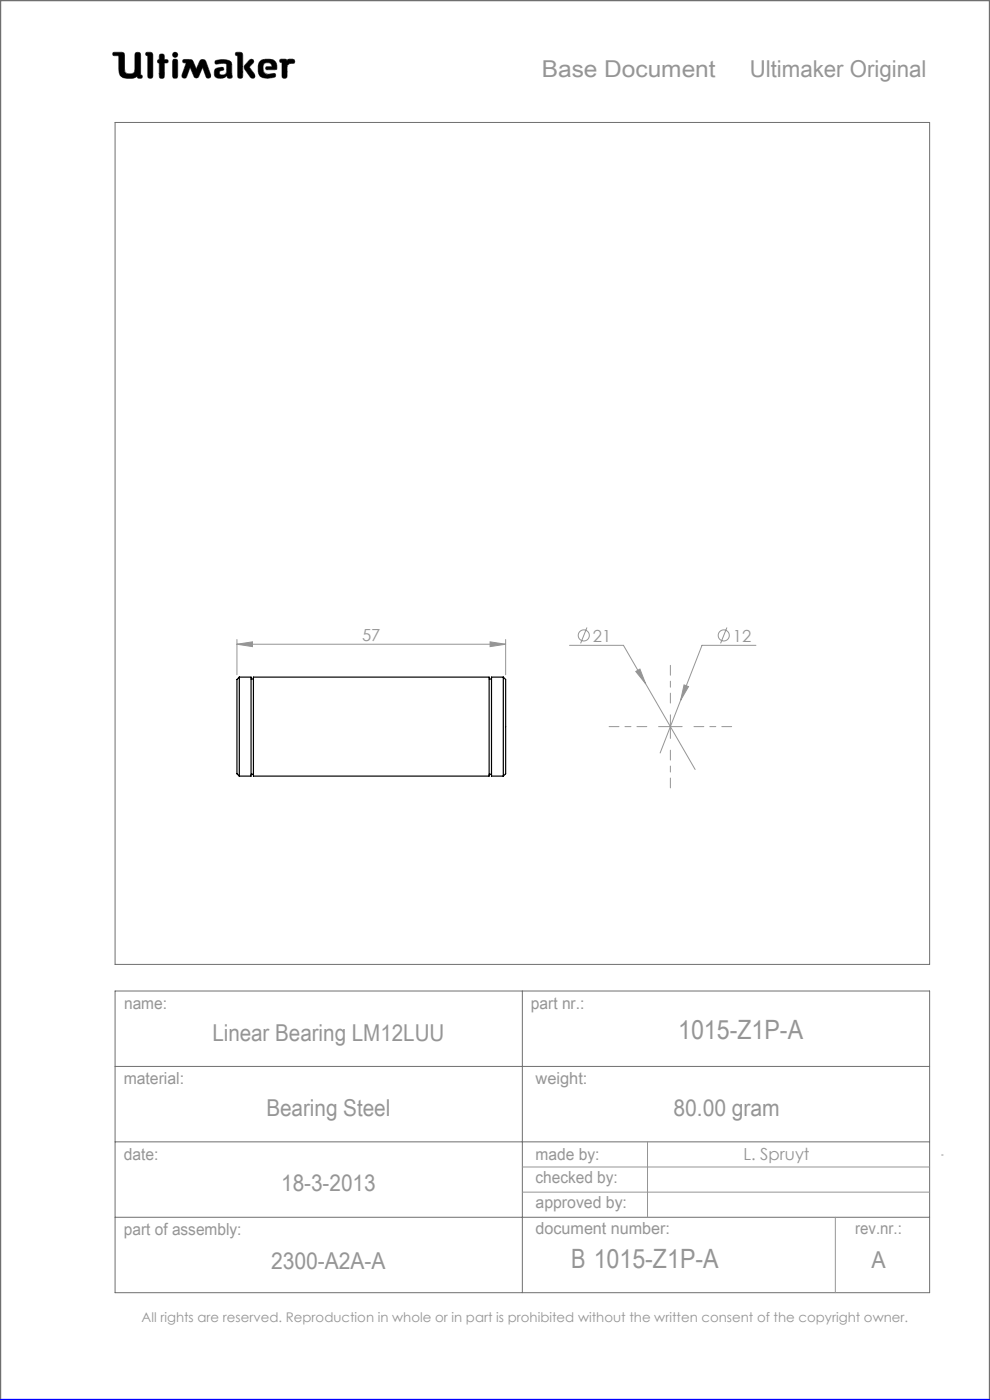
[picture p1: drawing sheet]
<svg xmlns="http://www.w3.org/2000/svg" width="210mm" height="297mm" viewBox="0 0 210 297" stroke-linecap="round" stroke-linejoin="round" font-family="sans-serif">
<g fill="none" stroke="#6f6f6f" stroke-width=".21">
<path d="M24 11.1h1.8l.5 .2 .2 4a1.62 1.62 0 0 0 2 0l.2-4a.65 .65 0 0 1 .7-.2 .65 .65 0 0 1 .4 .6v4.2l.3 .1-.1 .6a.65 .65 0 0 1-.9-.3 4 4 0 0 1-3 .2l-.6-.5-.2-.6-.1-3.6h-1.2l-.1-.3zM29.1 16.2v.1M31 11.1l1.2 .1 .2 .4v4.8a.59 .59 0 0 1-.7 .2 .59 .59 0 0 1-.4-.5v-4.3l-.4-.1zM33.8 13.4h.1M33.8 12.6h.1M33.8 12.6l-.3 .1-.1 .3 .1 .3 .3 .1M33.8 12.6v-1a.59 .59 0 0 1 .7-.1 .59 .59 0 0 1 .4 .5v.6l.6 .1a.4 .4 0 0 1 0 .6l-.6 .1-.1 3.1a.59 .59 0 0 1-.6 .1 .59 .59 0 0 1-.4-.5v-2.7M36.8 12.6h.7l.2 .5v3l-.2 .4-.3 .1-.4-.1-.2-.4v-3zM38.9 12.7l1.3-.1 .6 .2 .8 1.9 .9-2 .6-.1 .4 .1 1.2 3.2v.5l-.4 .2-.4-.1-.9-2.2-.9 2-.5 .3-.3-.2-1-2.1-.7 1.9-.3 .4-.5-.1-.2-.1v-.5l.9-2.6-.7-.1zM42.1 16.2h.1M45.7 12.9a3.6 3.6 0 0 1 3.3 .3l.2 .5v2.1a.53 .53 0 0 1-.2 .8l-.7-.1-.2-.4a1.97 1.97 0 0 1-2.5 .2 1.34 1.34 0 0 1 .4-1.8l1.3-.2 .1 .6a.74 .74 0 0 0-.9 .7 .95 .95 0 0 0 1.4 .1l.2-.6-.1-1.5a2.7 2.7 0 0 0-2 0l-.4-.2zM50.1 11.1l1.2 .1 .2 .4-.1 4.8a.59 .59 0 0 1-.6 .2 .59 .59 0 0 1-.4-.5v-4.3l-.4-.1z"/>
<path d="M52.9 12.8l.4-.2 .4 .1 .1 .4-.9 1.1 1.1 1.5 .1 .6-.2 .3h-.4a5.9 5.9 0 0 1-1.7-2.3l.2-.5zM56.6 14.8h.1M56.6 14.8l-.3-.3 .2-.3 1.2-.1-.2-.5a1.04 1.04 0 0 0-1.7 .5l.2 1.3 .8 .4M56.6 14.8h1.7l.4-.2a1.66 1.66 0 0 0-1.5-2l-1.7 .1a2.65 2.65 0 0 0-.3 3.5 3.5 3.5 0 0 0 3.2 .1l.1-.3-.2-.4-1.5 .2M56.8 15.8h.1M59.5 12.6h1.1l.3 .2a1.21 1.21 0 0 1 1.5-.1l.1 .6-1 .2-.6 .4-.1 2.5a.59 .59 0 0 1-.6 .2 .59 .59 0 0 1-.4-.5v-2.8l-.4-.2zM24.4 26h172.8v178.6h-172.8zM24.4 210.2h172.8v64h-172.8zM110.8 210.2v64M24.4 226.2h172.8M24.4 242.2h172.8M24.4 258.2h172.8"/>
<circle cx="37.2" cy="11.6" r=".56"/>
</g>
<path d="M0 297v-297h210v297" fill="none" stroke="#6f6f6f" stroke-width=".5"/>
<g fill="none" stroke="#959595" stroke-width=".21">
<path d="M50.3 136.7l3.3-.5v1zM50.3 135.7v7.4M50.3 136.7h57M104 136.2l3.3 .5-3.3 .5zM107.3 135.7v7.4M120.8 136.9h11.4l15.3 26.3M124.5 133.1l-1.3 3.4M154.2 133.1l-1.3 3.4M160.4 136.9h-11.5l-8.9 22.8M134.9 142.4l.8-.5 1.3 3.2zM139.7 154.1h5M142.2 151.6v5"/>
<path d="M145.1 145.3l.9 .4-1.6 2.9zM110.8 247.6h86.4M110.8 252.9h86.4M137.4 242.2v16M177.2 258.2v16M199.7 245h.4"/>
<circle cx="123.8" cy="134.8" r="1.18"/>
<circle cx="153.5" cy="134.8" r="1.18"/>
</g>
<path d="M0 297h210" fill="none" stroke="#00f" stroke-width=".5"/>
<path d="M45.7 12.9l-.1 .4 .2 .3 1.7-.2 .6 .2-.1 1.8-.2 .4-.5 .1a.54 .54 0 0 1-.8-.5 .54 .54 0 0 1 .8-.5l.2-.1-.1-.4-.4-.1a1.31 1.31 0 0 0-1.5 .9 1.14 1.14 0 0 0 .3 1.2 1.14 1.14 0 0 0 1.2 .2l.8-.3a.23 .23 0 0 1 .3-.2 .23 .23 0 0 1 .2 .4 .58 .58 0 0 0 .8 .1 .58 .58 0 0 0 .1-.9v-2a1.32 1.32 0 0 0-1.7-1.1zM50 11.2v.5l.4 .1v4.5l.2 .3h.6l.3-.4v-4.7l-.4-.4zM53 12.7l-1.1 1.2-.1 .5 1.4 2.1 .6 .1 .3-.3v-.4l-1.2-1.7 .9-.9v-.4l-.3-.3zM55.1 13a2.66 2.66 0 0 0 .3 3.4l1.4 .2 1.3-.2 .4-.3-.2-.5-1.5 .2-.6-.2-.3-.4-.1-.9a.98 .98 0 0 1 .7-1 .98 .98 0 0 1 1.1 .5l.1 .3-1.2 .1-.1 .4 .2 .2h1.6a.49 .49 0 0 0 .5-.2 .49 .49 0 0 0 0-.6 1.57 1.57 0 0 0-2-1.4h-.9zM59.4 12.6v.5l.4 .2v3l.3 .3h.5l.3-.4v-2.3l.6-.4 .9-.1 .1-.6-.4-.3-.9 .1-.3 .2-.3-.2zM36.7 12.6l-.1 3.7 .2 .3h.6l.3-.4v-3.3l-.3-.3zM36.6 11.6a.56 .56 0 0 0 1.1 0 .56 .56 0 0 0-1.1 0zM33.9 11.6l-.1 1-.3 .2-.1 .3 .4 .3v3l.2 .2h.5l.3-.1 .1-.3v-2.8l.7-.1 .1-.4-.2-.2-.6-.1-.2-1.1zM31 11.2l-.1 .5 .4 .1 .1 4.5 .2 .3h.5l.3-.4v-4.7l-.4-.4zM38.8 12.7v.6h.7l-.9 2.7 .2 .5 .4 .1 .3-.2 .8-2.1 .9 2 .2 .2h.4l.3-.2 .9-2 .8 2.1 .5 .2 .4-.3v-.4l-1-2.8-.3-.4-.5-.1-.4 .2-.9 1.9-.9-2-.5-.1zM24 11.2l-.1 .3 .2 .3h1.1v2.7a1.73 1.73 0 0 0 2.1 2.1 2.42 2.42 0 0 0 1.8-.4l.3 .4h.6l.2-.3-.1-.3-.3-.1v-4.3l-.1-.3-.2-.2h-.6l-.3 .4v3.4a.89 .89 0 0 1-1.3 .8 .81 .81 0 0 1-.9-1.1l-.1-3.3-.5-.2z" fill-rule="evenodd" fill="#000"/>
<path d="M137.2 154.1h-8M142.2 149.1v-8M142.2 159.1v8M147.2 154.1h8" fill="none" stroke="#959595" stroke-width=".21" stroke-dasharray="15.2 1.3 1.3 1.3" stroke-dashoffset="13.1"/>
<path d="M50.3 136.7l3.3-.5v1zM104 136.2l3.3 .5-3.3 .5zM145.1 145.3l-.7 3.3 1.6-2.9zM134.9 142.4l2.1 2.7-1.3-3.2z" fill="#959595"/>
<path d="M50.8 143.6v21M50.8 143.6h2.5v21h-2.5M50.8 143.6l-.5 .5v20l.5 .5M53.3 144h.5M53.8 143.6h50v21h-50zM103.8 144h.5M106.8 143.6v21M106.8 143.6l.5 .5v20l-.5 .5M106.8 143.6h-2.5v21h2.5M53.3 164.2h.5M103.8 164.2h.5" fill="none" stroke="#000" stroke-width=".25"/>
<g font-size="5.6" fill="#959595">
<text x="143.9" y="220.3">1015-Z1P-A</text>
<text x="121.1" y="269.1">B 1015-Z1P-A</text>
</g>
<g font-size="4.9" fill="#959595">
<text x="114.9" y="16.3">Base Document</text>
<text x="159" y="16.3">Ultimaker Original</text>
<text x="45" y="220.9">Linear Bearing LM12LUU</text>
<text x="56.5" y="236.7">Bearing Steel</text>
<text x="142.8" y="236.7">80.00 gram</text>
<text x="59.6" y="252.7">18-3-2013</text>
<text x="57.5" y="269.3">2300-A2A-A</text>
<text x="184.9" y="269.1">A</text>
</g>
<g font-size="3.5" fill="#959595">
<text x="76.8" y="135.9">57</text>
<text x="125.8" y="136.1">21</text>
<text x="155.5" y="136.1">12</text>
<text x="26.3" y="214.1">name:</text>
<text x="112.6" y="214">part nr.:</text>
<text x="26.2" y="229.9">material:</text>
<text x="113.6" y="229.9">weight:</text>
<text x="26.3" y="246">date:</text>
<text x="113.6" y="246">made by:</text>
<text x="113.6" y="251.1">checked by:</text>
<text x="157.7" y="246.2">L. Spruyt</text>
<text x="113.6" y="256.3">approved by:</text>
<text x="26.3" y="262">part of assembly:</text>
<text x="113.6" y="261.8">document number:</text>
<text x="181.4" y="261.9">rev.nr.:</text>
</g>
<text font-size="2.8" fill="#959595" x="30" y="280.4">All rights are reserved. Reproduction in whole or in part is prohibited without the written consent of the copyright owner.</text>
</svg>
